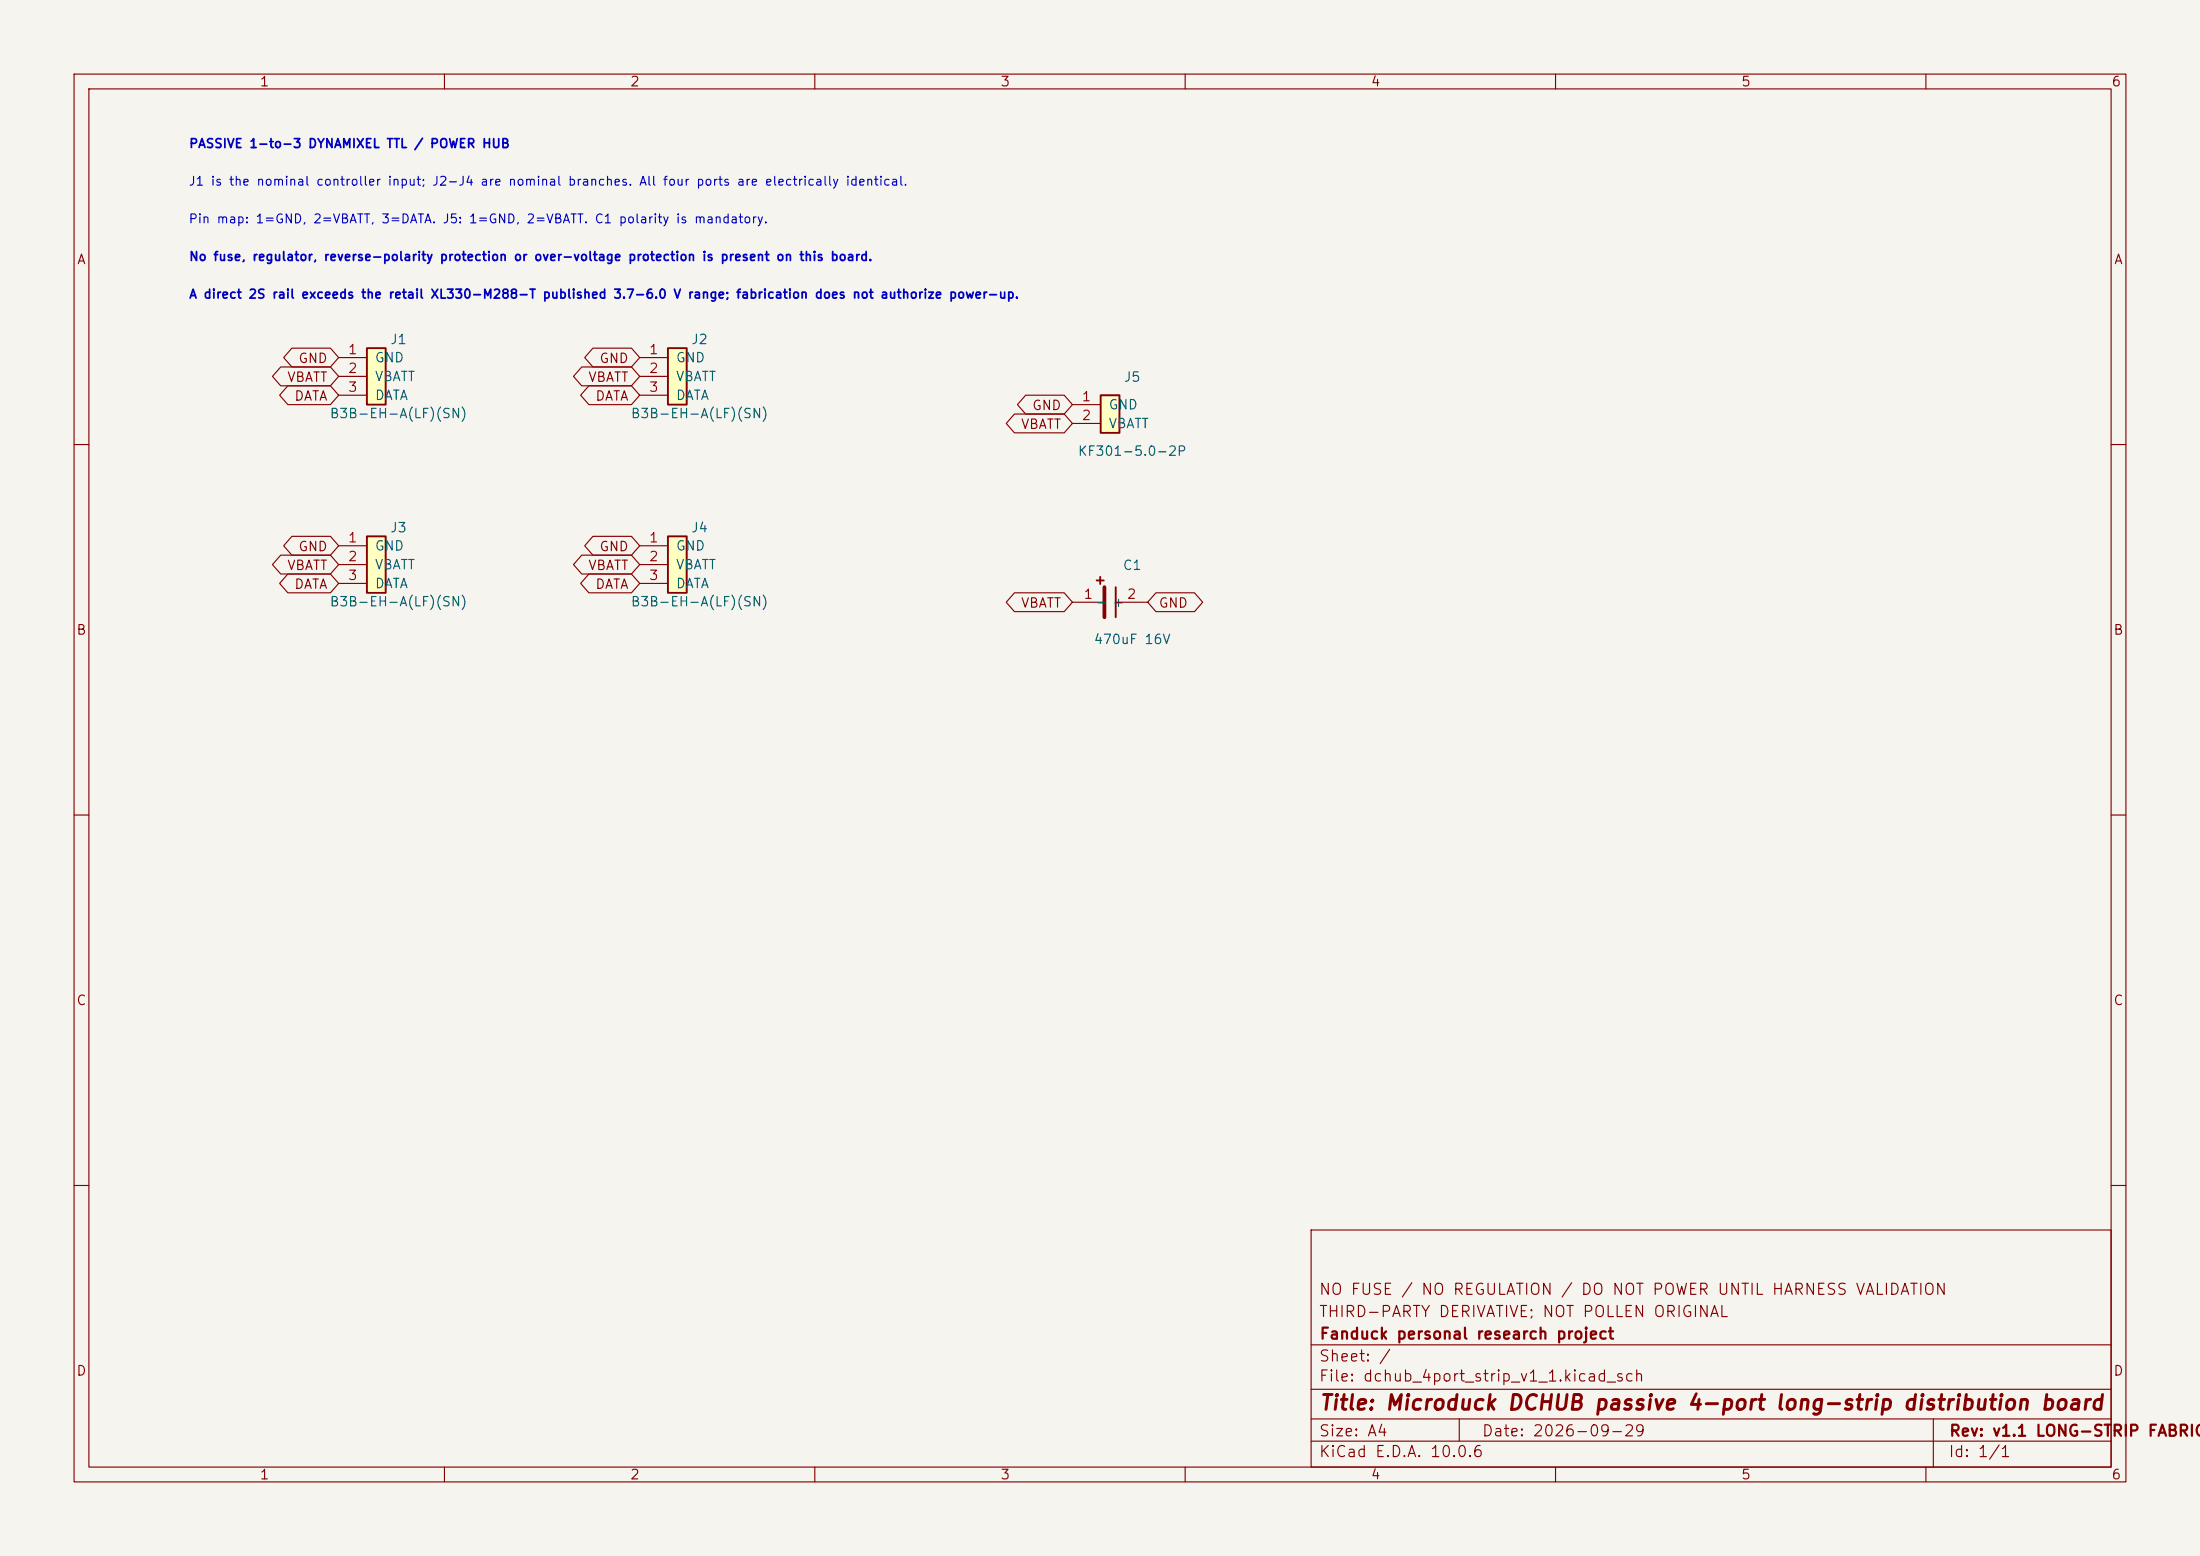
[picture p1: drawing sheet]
<svg xmlns="http://www.w3.org/2000/svg" width="297mm" height="210mm" viewBox="0 0 297 210" stroke-linecap="round" stroke-linejoin="round" font-family="sans-serif">
<path d="M0 0h297v210h-297z" fill="#f5f4ef" stroke="#f5f4ef" stroke-width=".14"/>
<g fill="none" stroke="#840000" stroke-width=".15">
<path d="M10 10h277v190h-277zM12 12h273v186h-273zM60 10v2M110 10v2M160 10v2M210 10v2M260 10v2M10 60h2M285 60h2M10 110h2M285 110h2M10 160h2"/>
<path d="M177 166h108v32h-108zM285 160h2M60 198v2M110 198v2M160 198v2M177 194.5h108M177 191.5h108M177 187.5h108M177 181.5h108M197 191.5v3M210 198v2M260 198v2"/>
<path d="M261 191.5v6.5"/>
</g>
<path d="M90.2 47h2.5v7.6h-2.5z" fill="#ffffc2"/>
<path d="M90.2 47h2.5v7.6h-2.5zM150.6 79.2v4.1" fill="none" stroke="#840000" stroke-width=".25"/>
<path d="M86.4 48.3h3.8M86.4 50.8h3.8M86.4 53.3h3.8M144.8 81.3h4.3M150.6 81.3h4.3" fill="none" stroke="#840000" stroke-width=".15"/>
<path d="M149.1 79.2v4.1" fill="none" stroke="#840000" stroke-width=".51"/>
<path d="M148.6 53.3h2.5v5.1h-2.5z" fill="#ffffc2"/>
<path d="M148.6 53.3h2.5v5.1h-2.5z" fill="none" stroke="#840000" stroke-width=".25"/>
<path d="M144.8 54.6h3.8M144.8 57.2h3.8" fill="none" stroke="#840000" stroke-width=".15"/>
<path d="M49.5 72.4h2.6v7.6h-2.6z" fill="#ffffc2"/>
<path d="M49.5 72.4h2.6v7.6h-2.6z" fill="none" stroke="#840000" stroke-width=".25"/>
<path d="M45.7 73.7h3.8M45.7 76.2h3.8M45.7 78.7h3.8" fill="none" stroke="#840000" stroke-width=".15"/>
<path d="M49.5 47h2.6v7.6h-2.6z" fill="#ffffc2"/>
<path d="M49.5 47h2.6v7.6h-2.6z" fill="none" stroke="#840000" stroke-width=".25"/>
<path d="M45.7 48.3h3.8M45.7 50.8h3.8M45.7 53.3h3.8" fill="none" stroke="#840000" stroke-width=".15"/>
<path d="M90.2 72.4h2.5v7.6h-2.5z" fill="#ffffc2"/>
<path d="M90.2 72.4h2.5v7.6h-2.5z" fill="none" stroke="#840000" stroke-width=".25"/>
<g fill="none" stroke="#840000" stroke-width=".15">
<path d="M37.9 49.5h6.7l1.1 1.3-1.1 1.3h-6.7l-1.1-1.3zM38.9 52.1h5.7l1.1 1.2-1.1 1.3h-5.7l-1.2-1.3zM39.4 47h5.2l1.1 1.3-1.1 1.2h-5.2l-1.1-1.2zM78.5 49.5h6.7l1.2 1.3-1.2 1.3h-6.7l-1.1-1.3zM79.5 52.1h5.7l1.2 1.2-1.2 1.3h-5.7l-1.1-1.3zM80 47h5.2l1.2 1.3-1.2 1.2h-5.2l-1.1-1.2zM137 55.9h6.7l1.1 1.3-1.1 1.2h-6.7l-1.2-1.2zM138.5 53.3h5.2l1.1 1.3-1.1 1.3h-5.2l-1.1-1.3zM37.9 74.9h6.7l1.1 1.3-1.1 1.3h-6.7l-1.1-1.3zM38.9 77.5h5.7l1.1 1.2-1.1 1.3h-5.7l-1.2-1.3zM39.4 72.4h5.2l1.1 1.3-1.1 1.2h-5.2l-1.1-1.2zM78.5 74.9h6.7l1.2 1.3-1.2 1.3h-6.7l-1.1-1.3z"/>
<path d="M79.5 77.5h5.7l1.2 1.2-1.2 1.3h-5.7l-1.1-1.3zM80 72.4h5.2l1.2 1.3-1.2 1.2h-5.2l-1.1-1.2zM86.4 73.7h3.8M86.4 76.2h3.8M86.4 78.7h3.8M137 80h6.7l1.1 1.3-1.1 1.3h-6.7l-1.2-1.3zM156.1 80h5.2l1.1 1.3-1.1 1.3h-5.2l-1.2-1.3z"/>
</g>
<text font-size="2" fill="#840000" x="178" y="190.8">Title: Microduck DCHUB passive 4-port long-strip distribution board</text>
<g font-size="1.5" fill="#840000">
<text x="178" y="178.1">THIRD-PARTY DERIVATIVE; NOT POLLEN ORIGINAL</text>
<text x="178" y="175.1">NO FUSE / NO REGULATION / DO NOT POWER UNTIL HARNESS VALIDATION</text>
<text x="178" y="184.1">Sheet: /</text>
<text x="178" y="181.1">Fanduck personal research project</text>
<text x="178" y="186.8">File: dchub_4port_strip_v1_1.kicad_sch</text>
<text x="178" y="197">KiCad E.D.A. 10.0.6</text>
<text x="178" y="194.2">Size: A4</text>
<text x="200" y="194.2">Date: 2026-09-29</text>
<text x="263" y="197">Id: 1/1</text>
<text x="263" y="194.2">Rev: v1.1 LONG-STRIP FABRICA</text>
</g>
<g font-size="1.3" fill="#840000">
<text x="35" y="12">1</text>
<text x="85" y="12">2</text>
<text x="135" y="12">3</text>
<text x="185" y="12">4</text>
<text x="235" y="12">5</text>
<text x="285" y="12">6</text>
<text x="10.3" y="36">A</text>
<text x="285.3" y="36">A</text>
<text x="38.7" y="51.9">VBATT</text>
<text x="40.2" y="49.3">GND</text>
<text x="79.3" y="51.9">VBATT</text>
<text x="80.8" y="49.3">GND</text>
<text x="39.6" y="54.4">DATA</text>
<text x="80.3" y="54.4">DATA</text>
<text x="137.7" y="58.2">VBATT</text>
<text x="139.3" y="55.7">GND</text>
<text x="38.7" y="77.3">VBATT</text>
<text x="40.2" y="74.7">GND</text>
<text x="79.3" y="77.3">VBATT</text>
<text x="80.8" y="74.7">GND</text>
<text x="39.6" y="79.8">DATA</text>
<text x="80.3" y="79.8">DATA</text>
<text x="137.7" y="82.3">VBATT</text>
<text x="147.6" y="79.2">+</text>
<text x="156.3" y="82.3">GND</text>
<text x="10.2" y="86">B</text>
<text x="285.2" y="86">B</text>
<text x="10.2" y="136">C</text>
<text x="285.2" y="136">C</text>
<text x="10.2" y="186">D</text>
<text x="285.2" y="186">D</text>
<text x="35" y="200">1</text>
<text x="85" y="200">2</text>
<text x="135" y="200">3</text>
<text x="185" y="200">4</text>
<text x="235" y="200">5</text>
<text x="285" y="200">6</text>
</g>
<g font-size="1.3" fill="#006464">
<text x="52.6" y="46.8">J1</text>
<text x="93.2" y="46.8">J2</text>
<text x="50.5" y="49.2">GND</text>
<text x="50.5" y="51.8">VBATT</text>
<text x="91.2" y="49.2">GND</text>
<text x="91.2" y="51.8">VBATT</text>
<text x="151.6" y="51.8">J5</text>
<text x="44.4" y="56.8">B3B-EH-A(LF)(SN)</text>
<text x="50.5" y="54.3">DATA</text>
<text x="85.1" y="56.8">B3B-EH-A(LF)(SN)</text>
<text x="91.2" y="54.3">DATA</text>
<text x="149.6" y="55.6">GND</text>
<text x="149.6" y="58.1">VBATT</text>
<text x="145.4" y="61.8">KF301-5.0-2P</text>
<text x="50.5" y="74.6">GND</text>
<text x="50.5" y="77.2">VBATT</text>
<text x="52.6" y="72.2">J3</text>
<text x="91.2" y="74.6">GND</text>
<text x="91.2" y="77.2">VBATT</text>
<text x="93.2" y="72.2">J4</text>
<text x="151.5" y="77.2">C1</text>
<text x="44.4" y="82.2">B3B-EH-A(LF)(SN)</text>
<text x="50.5" y="79.7">DATA</text>
<text x="85.1" y="82.2">B3B-EH-A(LF)(SN)</text>
<text x="91.2" y="79.7">DATA</text>
<text x="147.8" y="82.2">- +</text>
<text x="147.6" y="87.2">470uF 16V</text>
</g>
<g font-size="1.3" fill="#a90000">
<text x="46.9" y="48.1">1</text>
<text x="46.9" y="50.7">2</text>
<text x="46.9" y="53.2">3</text>
<text x="87.5" y="48.1">1</text>
<text x="87.5" y="50.7">2</text>
<text x="87.5" y="53.2">3</text>
<text x="146" y="54.5">1</text>
<text x="146" y="57">2</text>
<text x="46.9" y="73.5">1</text>
<text x="46.9" y="76.1">2</text>
<text x="87.5" y="73.5">1</text>
<text x="87.5" y="76.1">2</text>
<text x="46.9" y="78.6">3</text>
<text x="87.5" y="78.6">3</text>
<text x="146.2" y="81.1">1</text>
<text x="152" y="81.1">2</text>
</g>
<g font-size="1.2" fill="#0000c2">
<text x="25.4" y="20.3">PASSIVE 1-to-3 DYNAMIXEL TTL / POWER HUB</text>
<text x="25.4" y="25.4">J1 is the nominal controller input; J2-J4 are nominal branches. All four ports are electrically identical.</text>
<text x="25.4" y="30.4">Pin map: 1=GND, 2=VBATT, 3=DATA. J5: 1=GND, 2=VBATT. C1 polarity is mandatory.</text>
<text x="25.4" y="35.5">No fuse, regulator, reverse-polarity protection or over-voltage protection is present on this board.</text>
<text x="25.4" y="40.6">A direct 2S rail exceeds the retail XL330-M288-T published 3.7-6.0 V range; fabrication does not authorize power-up.</text>
</g>
</svg>
